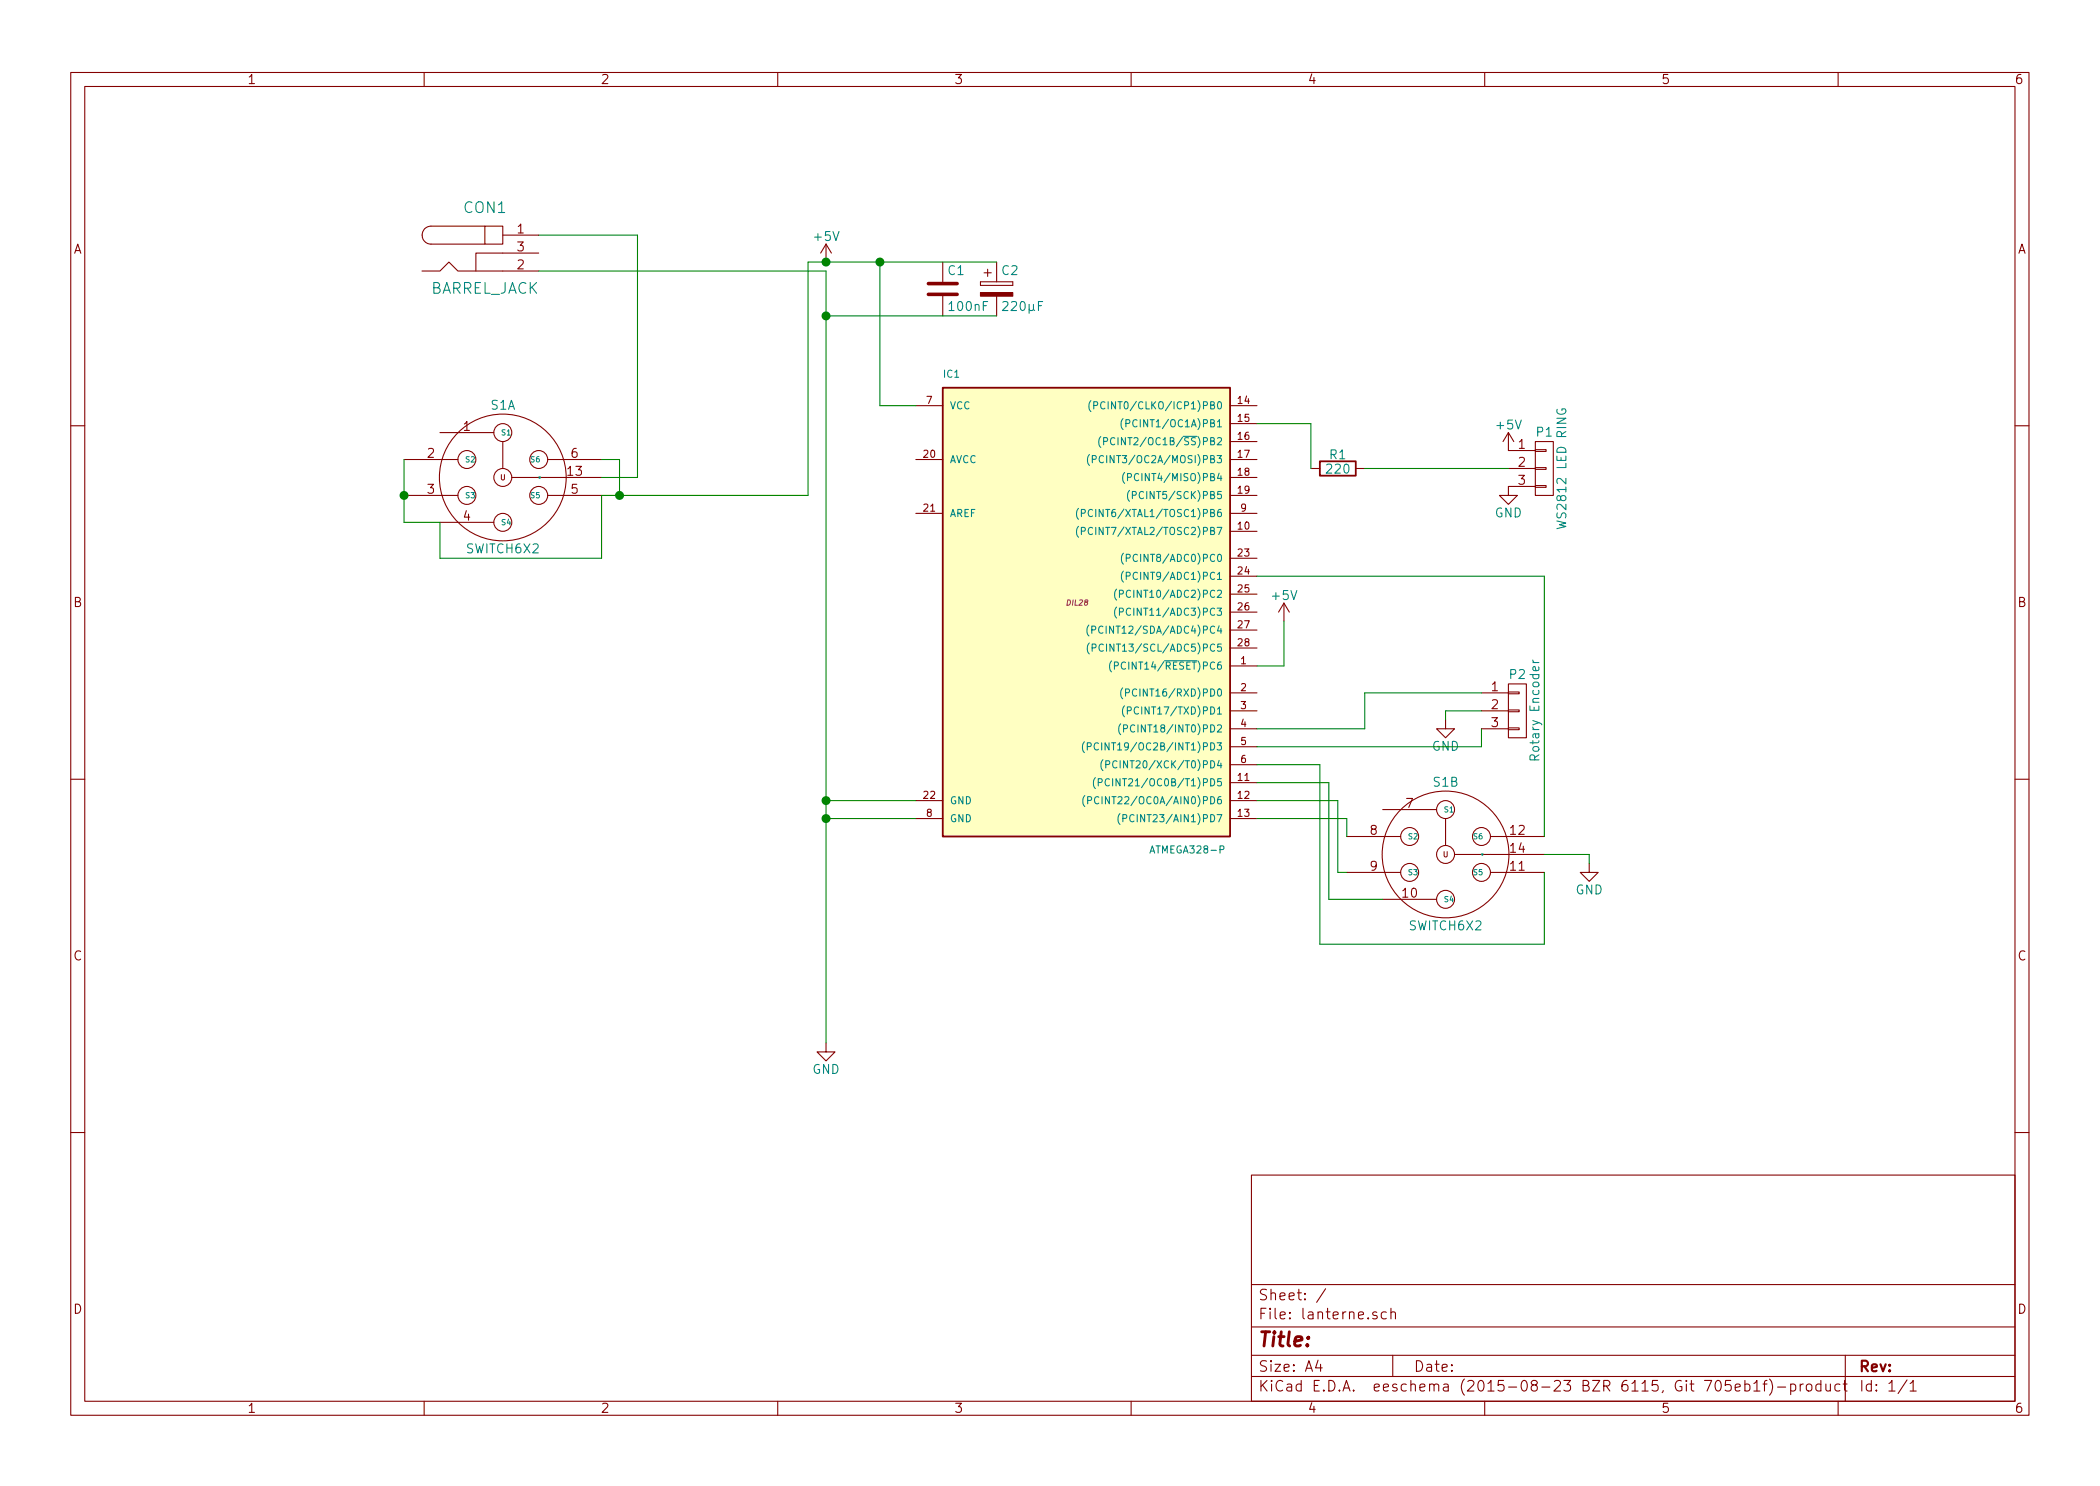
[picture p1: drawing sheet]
EESchema Schematic File Version 2
LIBS:power
LIBS:device
LIBS:transistors
LIBS:conn
LIBS:linear
LIBS:regul
LIBS:74xx
LIBS:cmos4000
LIBS:adc-dac
LIBS:memory
LIBS:xilinx
LIBS:microcontrollers
LIBS:dsp
LIBS:microchip
LIBS:analog_switches
LIBS:motorola
LIBS:texas
LIBS:intel
LIBS:audio
LIBS:interface
LIBS:digital-audio
LIBS:philips
LIBS:display
LIBS:cypress
LIBS:siliconi
LIBS:opto
LIBS:atmel
LIBS:contrib
LIBS:valves
LIBS:switch-enc
LIBS:lanterne-cache
EELAYER 25 0
EELAYER END
$Descr A4 11693 8268
encoding utf-8
Sheet 1 1
Title ""
Date ""
Rev ""
Comp ""
Comment1 ""
Comment2 ""
Comment3 ""
Comment4 ""
$EndDescr
$Comp
L R R1
U 1 1
P 7450 2600
F 0 "R1" V 7530 2600 50  0000 C CNN
F 1 "220" V 7450 2600 50  0000 C CNN
F 2 "" V 7380 2600 30  0000 C CNN
F 3 "" H 7450 2600 30  0000 C CNN
	1    7450 2600
	0    -1   -1   0   
$EndComp
$Comp
L C C1
U 1 1
P 5250 1600
F 0 "C1" H 5275 1700 50  0000 L CNN
F 1 "100nF" H 5275 1500 50  0000 L CNN
F 2 "" H 5288 1450 30  0000 C CNN
F 3 "" H 5250 1600 60  0000 C CNN
	1    5250 1600
	1    0    0    -1  
$EndComp
$Comp
L CP C2
U 1 1
P 5550 1600
F 0 "C2" H 5575 1700 50  0000 L CNN
F 1 "220µF" H 5575 1500 50  0000 L CNN
F 2 "" H 5588 1450 30  0000 C CNN
F 3 "" H 5550 1600 60  0000 C CNN
	1    5550 1600
	1    0    0    -1  
$EndComp
$Comp
L +5V #PWR1
U 1 1
P 4600 1450
F 0 "#PWR1" H 4600 1300 50  0001 C CNN
F 1 "+5V" H 4600 1590 50  0000 C CNN
F 2 "" H 4600 1450 60  0000 C CNN
F 3 "" H 4600 1450 60  0000 C CNN
	1    4600 1450
	1    0    0    -1  
$EndComp
$Comp
L GND #PWR2
U 1 1
P 4600 5800
F 0 "#PWR2" H 4600 5550 50  0001 C CNN
F 1 "GND" H 4600 5650 50  0000 C CNN
F 2 "" H 4600 5800 60  0000 C CNN
F 3 "" H 4600 5800 60  0000 C CNN
	1    4600 5800
	1    0    0    -1  
$EndComp
$Comp
L BARREL_JACK CON1
U 1 1
P 2700 1400
F 0 "CON1" H 2700 1650 60  0000 C CNN
F 1 "BARREL_JACK" H 2700 1200 60  0000 C CNN
F 2 "" H 2700 1400 60  0000 C CNN
F 3 "" H 2700 1400 60  0000 C CNN
	1    2700 1400
	1    0    0    -1  
$EndComp
$Comp
L CONN_01X03 P1
U 1 1
P 8600 2600
F 0 "P1" H 8600 2800 50  0000 C CNN
F 1 "WS2812 LED RING" V 8700 2600 50  0000 C CNN
F 2 "" H 8600 2600 60  0000 C CNN
F 3 "" H 8600 2600 60  0000 C CNN
	1    8600 2600
	1    0    0    -1  
$EndComp
$Comp
L GND #PWR7
U 1 1
P 8400 2700
F 0 "#PWR7" H 8400 2450 50  0001 C CNN
F 1 "GND" H 8400 2550 50  0000 C CNN
F 2 "" H 8400 2700 60  0000 C CNN
F 3 "" H 8400 2700 60  0000 C CNN
	1    8400 2700
	1    0    0    -1  
$EndComp
$Comp
L +5V #PWR6
U 1 1
P 8400 2500
F 0 "#PWR6" H 8400 2350 50  0001 C CNN
F 1 "+5V" H 8400 2640 50  0000 C CNN
F 2 "" H 8400 2500 60  0000 C CNN
F 3 "" H 8400 2500 60  0000 C CNN
	1    8400 2500
	1    0    0    -1  
$EndComp
$Comp
L SWITCH6X2 S1
U 1 1
P 2800 2650
F 0 "S1" H 2800 3050 50  0000 C CNN
F 1 "SWITCH6X2" H 2800 2250 50  0000 C CNN
F 2 "" H 2800 2650 60  0000 C CNN
F 3 "" H 2800 2650 60  0000 C CNN
	1    2800 2650
	1    0    0    -1  
$EndComp
$Comp
L SWITCH6X2 S1
U 2 1
P 8050 4750
F 0 "S1" H 8050 5150 50  0000 C CNN
F 1 "SWITCH6X2" H 8050 4350 50  0000 C CNN
F 2 "" H 8050 4750 60  0000 C CNN
F 3 "" H 8050 4750 60  0000 C CNN
	2    8050 4750
	1    0    0    -1  
$EndComp
$Comp
L GND #PWR8
U 1 1
P 8850 4800
F 0 "#PWR8" H 8850 4550 50  0001 C CNN
F 1 "GND" H 8850 4650 50  0000 C CNN
F 2 "" H 8850 4800 60  0000 C CNN
F 3 "" H 8850 4800 60  0000 C CNN
	1    8850 4800
	1    0    0    -1  
$EndComp
$Comp
L ATMEGA328-P IC1
U 1 1
P 6000 3350
F 0 "IC1" H 5250 4600 40  0000 L BNN
F 1 "ATMEGA328-P" H 6400 1950 40  0000 L BNN
F 2 "DIL28" H 6000 3350 30  0000 C CIN
F 3 "" H 6000 3350 60  0000 C CNN
	1    6000 3350
	1    0    0    -1  
$EndComp
$Comp
L +5V #PWR3
U 1 1
P 7150 3450
F 0 "#PWR3" H 7150 3300 50  0001 C CNN
F 1 "+5V" H 7150 3590 50  0000 C CNN
F 2 "" H 7150 3450 60  0000 C CNN
F 3 "" H 7150 3450 60  0000 C CNN
	1    7150 3450
	1    0    0    -1  
$EndComp
Wire Wire Line
	4900 2250 5100 2250
Connection ~ 4600 4450
Wire Wire Line
	5100 4450 4600 4450
Connection ~ 4600 4550
Wire Wire Line
	5100 4550 4600 4550
Wire Wire Line
	8850 4800 8850 4750
Connection ~ 3450 2750
Connection ~ 4600 1450
Wire Wire Line
	4500 2750 4500 1450
Wire Wire Line
	3450 2550 3350 2550
Wire Wire Line
	3450 2750 3450 2550
Wire Wire Line
	3350 2750 4500 2750
Wire Wire Line
	3350 3100 3350 2750
Wire Wire Line
	2450 3100 3350 3100
Wire Wire Line
	2450 2900 2450 3100
Connection ~ 2250 2750
Wire Wire Line
	2250 2900 2450 2900
Wire Wire Line
	2250 2550 2250 2900
Wire Wire Line
	3550 1300 3000 1300
Wire Wire Line
	3550 1300 3550 2650
Wire Wire Line
	3550 2650 3350 2650
Wire Wire Line
	3000 1500 4600 1500
Wire Wire Line
	8400 2600 7600 2600
Wire Wire Line
	4600 1500 4600 5800
Connection ~ 4900 1450
Wire Wire Line
	4900 1450 4900 2250
Wire Wire Line
	4500 1450 5550 1450
Wire Wire Line
	7000 3700 7150 3700
Wire Wire Line
	7150 3700 7150 3450
Wire Wire Line
	5550 1750 4600 1750
Connection ~ 4600 1750
Wire Wire Line
	7000 2350 7300 2350
Wire Wire Line
	7300 2350 7300 2600
Wire Wire Line
	7350 5250 8600 5250
Wire Wire Line
	7400 5000 7700 5000
Wire Wire Line
	7450 4850 7500 4850
Wire Wire Line
	8850 4750 8600 4750
Wire Wire Line
	7000 3200 8600 3200
Wire Wire Line
	8600 3200 8600 4650
Wire Wire Line
	8600 5250 8600 4850
Wire Wire Line
	7500 4650 7500 4550
Wire Wire Line
	7500 4550 7000 4550
Wire Wire Line
	7450 4450 7000 4450
Wire Wire Line
	7450 4450 7450 4850
Wire Wire Line
	7000 4350 7400 4350
Wire Wire Line
	7400 4350 7400 5000
Wire Wire Line
	7350 5250 7350 4250
Wire Wire Line
	7350 4250 7000 4250
$Comp
L CONN_01X03 P2
U 1 1
P 8450 3950
F 0 "P2" H 8450 4150 50  0000 C CNN
F 1 "Rotary Encoder" V 8550 3950 50  0000 C CNN
F 2 "" H 8450 3950 60  0000 C CNN
F 3 "" H 8450 3950 60  0000 C CNN
	1    8450 3950
	1    0    0    -1  
$EndComp
$Comp
L GND #PWR5
U 1 1
P 8050 4000
F 0 "#PWR5" H 8050 3750 50  0001 C CNN
F 1 "GND" H 8050 3850 50  0000 C CNN
F 2 "" H 8050 4000 60  0000 C CNN
F 3 "" H 8050 4000 60  0000 C CNN
	1    8050 4000
	1    0    0    -1  
$EndComp
Wire Wire Line
	8050 4000 8050 3950
Wire Wire Line
	8050 3950 8250 3950
Wire Wire Line
	8250 3850 7600 3850
Wire Wire Line
	7600 3850 7600 4050
Wire Wire Line
	7600 4050 7000 4050
Wire Wire Line
	7000 4150 8250 4150
Wire Wire Line
	8250 4150 8250 4050
$EndSCHEMATC
